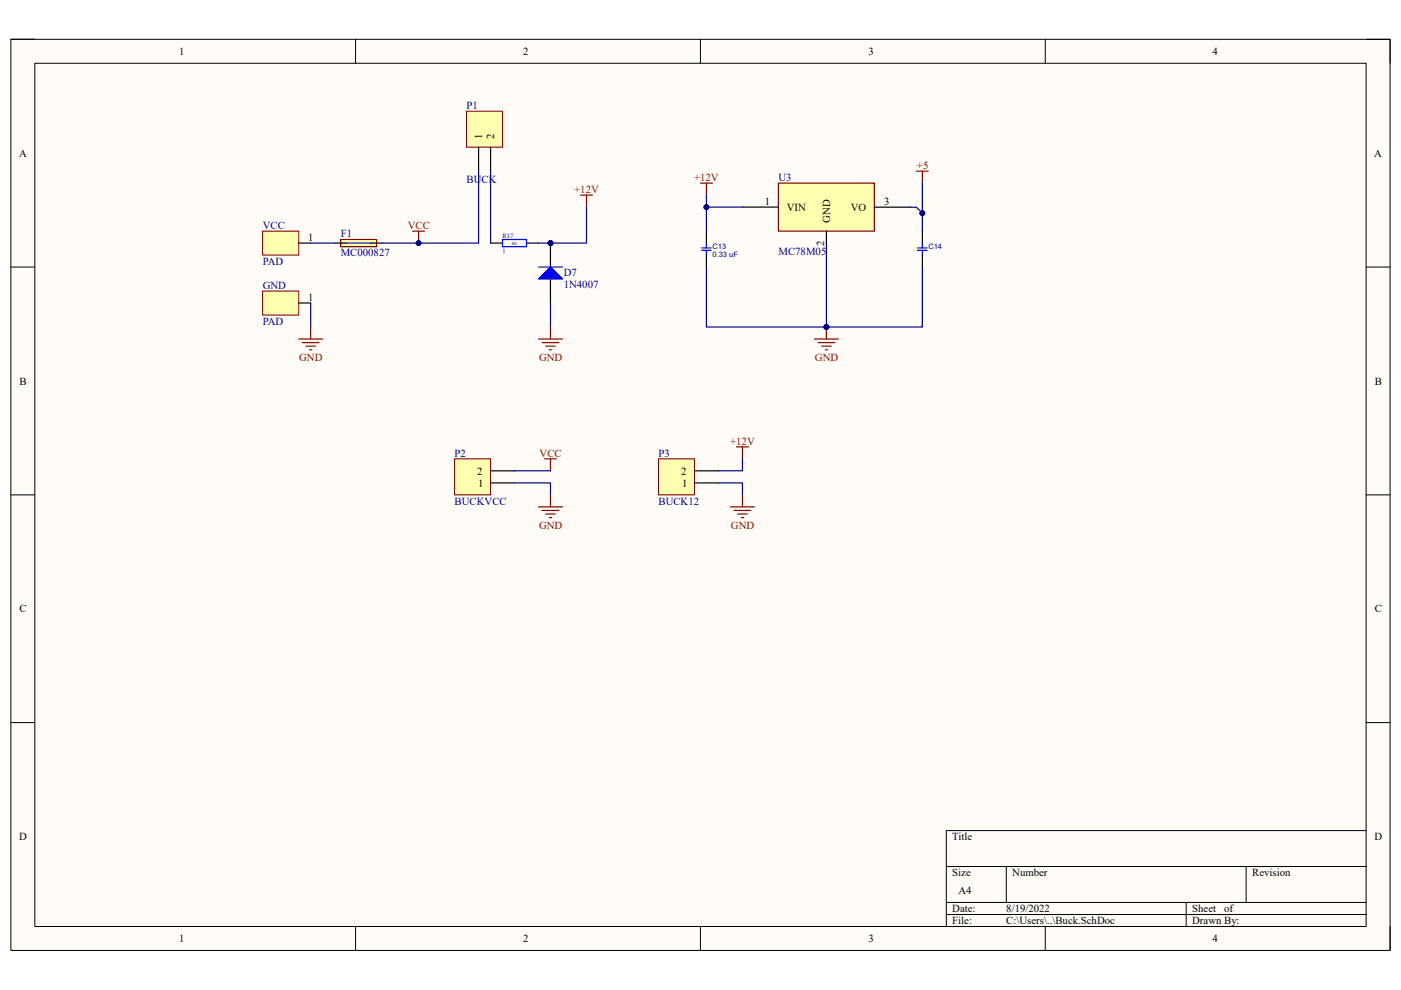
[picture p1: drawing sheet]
<svg xmlns="http://www.w3.org/2000/svg" width="297mm" height="210mm" viewBox="0 0 297 210" stroke-linecap="round" stroke-linejoin="round" font-family="sans-serif">
<path d="M2.3 8.3h292.4v193.3h-292.4z" fill="#fffcf8"/>
<path d="M2.3 8.3h292.4v193.3h-292.4z" fill="none" stroke="#000" stroke-width=".21"/>
<path d="M7.4 13.4h282.2v183.1h-282.2z" fill="#fffcf8"/>
<g fill="none" stroke="#000" stroke-width=".21">
<path d="M2.3 8.3h5.1M7.4 13.4h282.2v183.1h-282.2zM75.4 8.3v5.1M148.5 8.3v5.1M221.6 8.3v5.1M289.6 8.3h5.1v5.1M2.3 56.6h5.1M289.6 56.6h5.1M2.3 105h5.1M289.6 105h5.1M2.3 153.3h5.1M289.6 153.3h5.1"/>
<path d="M289.6 176.2h-89v20.3M75.4 196.5v5.1M148.5 196.5v5.1M200.6 183.8h89M200.6 191.4h89M200.6 194h89M213.4 183.8v7.6M221.6 196.5v5.1M251.5 191.4v5.1M264.2 183.8v7.6M294.7 196.5v5.1"/>
</g>
<path d="M87.5 49h2.5M88.7 49v2.6" fill="none" stroke="#800000" stroke-width=".25"/>
<circle cx="88.7" cy="51.6" r=".51" fill="#000080"/>
<circle cx="88.7" cy="51.6" r=".51" fill="none" stroke="#000080" stroke-width=".21"/>
<path d="M148.5 38.8h2.5M149.8 38.8v2.6M123.1 41.4h2.5M124.4 41.4v2.5" fill="none" stroke="#800000" stroke-width=".25"/>
<path d="M165 38.8h20.4v10.2h-20.4z" fill="#ffffb0"/>
<path d="M165 38.8h20.4v10.2h-20.4zM172.7 71.9h5.1M173.4 72.7h3.6M174.2 73.4h2M175 74.2h.5M175.2 69.4v2.5" fill="none" stroke="#800000" stroke-width=".25"/>
<path d="M157.4 43.9h7.6M175.2 49v2.6M185.4 43.9h7.6" fill="none" stroke="#000" stroke-width=".25"/>
<circle cx="175.2" cy="69.4" r=".51" fill="#000080"/>
<circle cx="175.2" cy="69.4" r=".51" fill="none" stroke="#000080" stroke-width=".21"/>
<path d="M194.3 36.3h2.5M195.6 36.3v2.5" fill="none" stroke="#800000" stroke-width=".25"/>
<path d="M148.8 53.1h2M148.8 52.6h2M149.8 51.6v1M149.8 53.1v1M194.5 53.1h2.1M194.5 52.6h2.1M195.6 51.6v1M195.6 53.1v1" fill="none" stroke="#00f" stroke-width=".25"/>
<path d="M149.8 49v2.6M149.8 54.1v2.5M195.6 49v2.6M195.6 54.1v2.5" fill="none" stroke="#000" stroke-width=".25"/>
<path d="M72.2 50.8h7.6v1.5h-7.6z" fill="#ffffb0"/>
<path d="M72.2 50.8h7.6v1.5h-7.6z" fill="none" stroke="#800000" stroke-width=".25"/>
<path d="M73.5 51.6h5.1" fill="none" stroke="#00f" stroke-width=".25"/>
<path d="M70.9 51.6h2.6M78.6 51.6h2.5" fill="none" stroke="#000" stroke-width=".25"/>
<path d="M55.7 49h7.6v5.1h-7.6z" fill="#ffffb0"/>
<path d="M55.7 49h7.6v5.1h-7.6z" fill="none" stroke="#800000" stroke-width=".21"/>
<path d="M63.3 51.6h2.6" fill="none" stroke="#000" stroke-width=".25"/>
<path d="M55.7 61.7h7.6v5.1h-7.6z" fill="#ffffb0"/>
<path d="M55.7 61.7h7.6v5.1h-7.6z" fill="none" stroke="#800000" stroke-width=".21"/>
<path d="M104 51.6h2.5M111.6 51.6h2.6M63.3 64.3h2.6" fill="none" stroke="#000" stroke-width=".25"/>
<path d="M63.3 71.9h5.1M64.1 72.7h3.5M64.9 73.4h2M65.6 74.2h.5M65.9 69.4v2.5M114.2 71.9h5.1M114.9 72.7h3.6M115.7 73.4h2M116.5 74.2h.5M116.7 69.4v2.5" fill="none" stroke="#800000" stroke-width=".25"/>
<path d="M106.5 50.8h5.1v1.5h-5.1z" fill="#fff"/>
<path d="M106.5 50.8h5.1v1.5h-5.1z" fill="none" stroke="#00f" stroke-width=".25"/>
<circle cx="116.7" cy="51.6" r=".51" fill="#000080"/>
<circle cx="116.7" cy="51.6" r=".51" fill="none" stroke="#000080" stroke-width=".21"/>
<path d="M116.7 51.6v5M116.7 59.2v5.1" fill="none" stroke="#000" stroke-width=".25"/>
<circle cx="116.7" cy="51.6" r=".51" fill="#000080"/>
<circle cx="116.7" cy="51.6" r=".51" fill="none" stroke="#000080" stroke-width=".21"/>
<path d="M116.7 56.6l2.6 2.6h-5.1z" fill="#00f"/>
<path d="M114.2 56.6h5.1M116.7 56.6l2.6 2.6h-5.1z" fill="none" stroke="#00f" stroke-width=".25"/>
<path d="M96.4 97.3h7.6v7.7h-7.6z" fill="#ffffb0"/>
<path d="M96.4 97.3h7.6v7.7h-7.6z" fill="none" stroke="#800000" stroke-width=".21"/>
<path d="M104 99.9h5.1M104 102.4h5.1" fill="none" stroke="#000" stroke-width=".25"/>
<path d="M115.4 97.3h2.6M116.7 97.3v2.6M114.2 107.5h5.1M114.9 108.3h3.6M115.7 109h2M116.5 109.8h.5M116.7 105v2.5" fill="none" stroke="#800000" stroke-width=".25"/>
<path d="M98.9 23.6h7.6v7.6h-7.6z" fill="#ffffb0"/>
<path d="M98.9 23.6h7.6v7.6h-7.6z" fill="none" stroke="#800000" stroke-width=".21"/>
<path d="M101.5 31.2v5.1M104 31.2v5.1" fill="none" stroke="#000" stroke-width=".25"/>
<path d="M139.6 97.3h7.6v7.7h-7.6z" fill="#ffffb0"/>
<path d="M139.6 97.3h7.6v7.7h-7.6z" fill="none" stroke="#800000" stroke-width=".21"/>
<path d="M147.2 99.9h5.1M147.2 102.4h5.1" fill="none" stroke="#000" stroke-width=".25"/>
<path d="M156.1 94.8h2.6M157.4 94.8v2.5M154.9 107.5h5.1M155.6 108.3h3.6M156.4 109h2M157.2 109.8h.5M157.4 105v2.5" fill="none" stroke="#800000" stroke-width=".25"/>
<path d="M65.9 51.6h5M175.2 51.6v17.8h-25.4v-12.8" fill="none" stroke="#000080" stroke-width=".25"/>
<circle cx="175.2" cy="69.4" r=".51" fill="#000080"/>
<circle cx="175.2" cy="69.4" r=".51" fill="none" stroke="#000080" stroke-width=".21"/>
<path d="M149.8 41.4v2.5h7.6" fill="none" stroke="#000080" stroke-width=".25"/>
<circle cx="149.8" cy="43.9" r=".51" fill="#000080"/>
<circle cx="149.8" cy="43.9" r=".51" fill="none" stroke="#000080" stroke-width=".21"/>
<path d="M195.6 56.6v12.8h-20.4" fill="none" stroke="#000080" stroke-width=".25"/>
<circle cx="175.2" cy="69.4" r=".51" fill="#000080"/>
<circle cx="175.2" cy="69.4" r=".51" fill="none" stroke="#000080" stroke-width=".21"/>
<path d="M195.6 38.8v6.4l-1.3-1.3h-1.3" fill="none" stroke="#000080" stroke-width=".25"/>
<circle cx="195.6" cy="45.2" r=".51" fill="#000080"/>
<circle cx="195.6" cy="45.2" r=".51" fill="none" stroke="#000080" stroke-width=".21"/>
<path d="M149.8 43.9v5.1" fill="none" stroke="#000080" stroke-width=".25"/>
<circle cx="149.8" cy="43.9" r=".51" fill="#000080"/>
<circle cx="149.8" cy="43.9" r=".51" fill="none" stroke="#000080" stroke-width=".21"/>
<path d="M195.6 45.2v3.8" fill="none" stroke="#000080" stroke-width=".25"/>
<circle cx="195.6" cy="45.2" r=".51" fill="#000080"/>
<circle cx="195.6" cy="45.2" r=".51" fill="none" stroke="#000080" stroke-width=".21"/>
<path d="M101.5 36.3v15.3h-20.4M65.9 64.3v5.1M109.1 99.9h7.6M109.1 102.4h7.6v2.6" fill="none" stroke="#000080" stroke-width=".25"/>
<circle cx="88.7" cy="51.6" r=".51" fill="#000080"/>
<circle cx="88.7" cy="51.6" r=".51" fill="none" stroke="#000080" stroke-width=".21"/>
<path d="M104 36.3v15.3M124.4 43.9v7.7h-10.2M116.7 64.3v5.1M157.4 97.3v2.6h-5.1M152.3 102.4h5.1v2.6" fill="none" stroke="#000080" stroke-width=".25"/>
<circle cx="116.7" cy="51.6" r=".51" fill="#000080"/>
<circle cx="116.7" cy="51.6" r=".51" fill="none" stroke="#000080" stroke-width=".21"/>
<g font-size="2.3">
<text x="38" y="11.7">1</text>
<text x="110.9" y="11.7">2</text>
<text x="184.1" y="11.7">3</text>
<text x="257.1" y="11.7">4</text>
<text x="102.2" y="29.4" transform="rotate(-90 102.2 29.4)">1</text>
<text x="104.8" y="29.4" transform="rotate(-90 104.8 29.4)">2</text>
<text x="4" y="33.3">A</text>
<text x="291.4" y="33.3">A</text>
<text x="162.1" y="43.5">1</text>
<text x="166.8" y="44.7">VIN</text>
<text x="176" y="47.2" transform="rotate(-90 176 47.2)">GND</text>
<text x="180.4" y="44.7">VO</text>
<text x="187.4" y="43.5">3</text>
<text x="65.4" y="51.1">1</text>
<text x="174.7" y="52.1" transform="rotate(-90 174.7 52.1)">2</text>
<text x="65.4" y="63.8">1</text>
<text x="4.1" y="81.6">B</text>
<text x="291.5" y="81.6">B</text>
<text x="101.2" y="100.7">2</text>
<text x="144.4" y="100.7">2</text>
<text x="101.4" y="103.2">1</text>
<text x="144.6" y="103.2">1</text>
<text x="4.1" y="129.9">C</text>
<text x="291.5" y="129.9">C</text>
<text x="4.1" y="178.2">D</text>
<text x="201.9" y="178.2">Title</text>
<text x="291.4" y="178.2">D</text>
<text x="201.9" y="185.8">Size</text>
<text x="214.6" y="185.8">Number</text>
<text x="265.5" y="185.8">Revision</text>
<text x="203.2" y="189.7">A4</text>
<text x="201.9" y="193.5">Date:</text>
<text x="201.9" y="196">File:</text>
<text x="213.4" y="193.5">8/19/2022</text>
<text x="213.4" y="196">C:\Users\..\Buck.SchDoc</text>
<text x="252.8" y="196">Drawn By:</text>
<text x="252.8" y="193.5">Sheet</text>
<text x="259.6" y="193.5">of</text>
<text x="38" y="199.8">1</text>
<text x="110.9" y="199.8">2</text>
<text x="184.1" y="199.8">3</text>
<text x="257.1" y="199.8">4</text>
</g>
<g font-size="2.3" fill="#000080">
<text x="98.9" y="23.1">P1</text>
<text x="98.9" y="38.9">BUCK</text>
<text x="165.1" y="38.4">U3</text>
<text x="55.7" y="48.5">VCC</text>
<text x="72.2" y="50.3">F1</text>
<text x="55.7" y="56.2">PAD</text>
<text x="72.2" y="54.4">MC000827</text>
<text x="119.5" y="58.4">D7</text>
<text x="165.1" y="54.1">MC78M05</text>
<text x="55.7" y="61.3">GND</text>
<text x="119.5" y="61">1N4007</text>
<text x="55.7" y="68.9">PAD</text>
<text x="96.4" y="96.8">P2</text>
<text x="139.6" y="96.8">P3</text>
<text x="96.4" y="107">BUCKVCC</text>
<text x="139.6" y="107">BUCK12</text>
</g>
<g font-size="2.3" fill="#800000">
<text x="194.4" y="35.8">+5</text>
<text x="121.7" y="40.9">+12V</text>
<text x="147.2" y="38.4">+12V</text>
<text x="86.4" y="48.5">VCC</text>
<text x="63.4" y="76.5">GND</text>
<text x="114.3" y="76.5">GND</text>
<text x="172.8" y="76.5">GND</text>
<text x="154.8" y="94.3">+12V</text>
<text x="114.4" y="96.8">VCC</text>
<text x="114.3" y="112.1">GND</text>
<text x="155" y="112.1">GND</text>
</g>
<g font-size="1.6" fill="#000080">
<text x="151.1" y="52.8">C13</text>
<text x="196.8" y="52.8">C14</text>
<text x="151.1" y="54.5">0.33 uF</text>
</g>
<g font-size="1.4" fill="#000080">
<text x="106.5" y="53.6">1</text>
<text x="106.5" y="50.5">R17</text>
</g>
<text font-size=".9" x="109.7" y="51.3" transform="rotate(180 109.7 51.3)">5W</text>
</svg>
